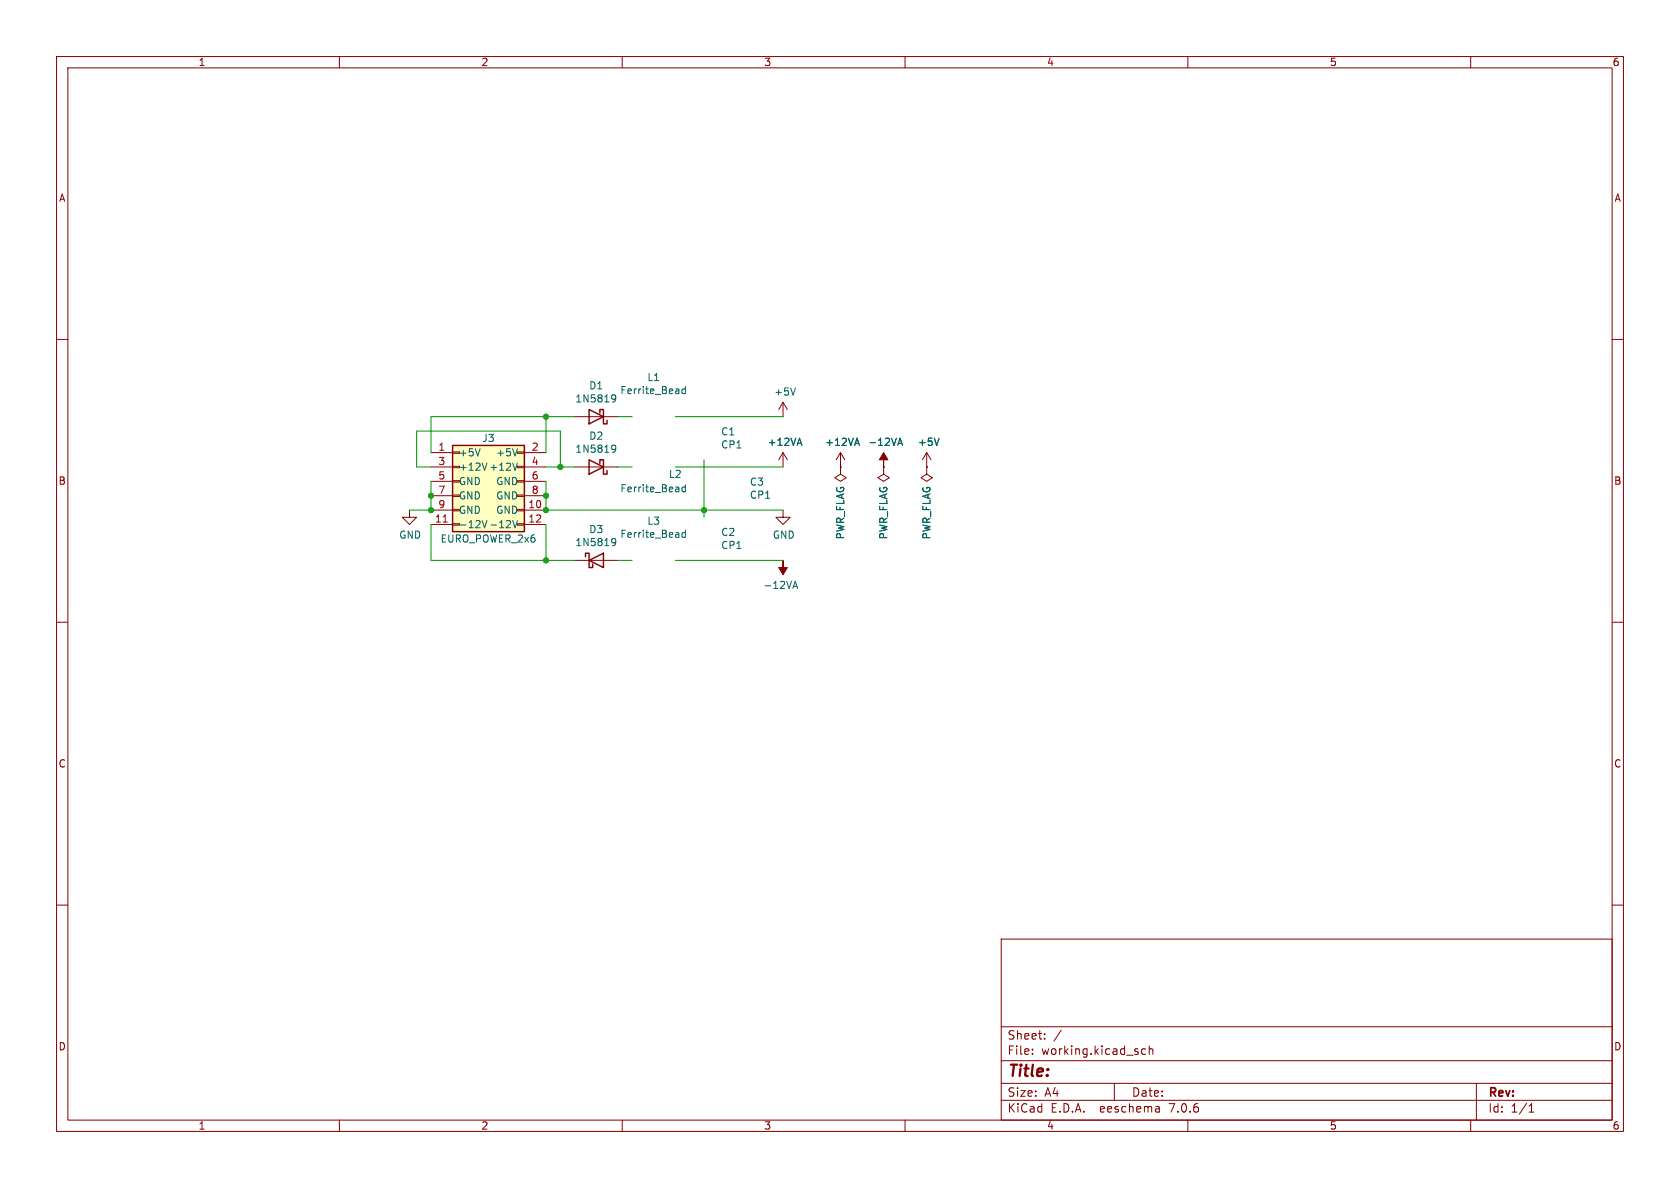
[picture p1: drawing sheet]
(kicad_sch (version 20230121) (generator eeschema)

 (paper "A4")

 (lib_symbols
  (symbol "Diode:1N5819" (pin_numbers hide) (pin_names (offset 1.016) hide) (in_bom yes) (on_board yes)
   (property "Reference" "D" (at 0 2.54 0) (effects (font (size 1.27 1.27))))
   (property "Value" "1N5819" (at 0 -2.54 0) (effects (font (size 1.27 1.27))))
   (property "Footprint" "Diode_THT:D_DO-41_SOD81_P10.16mm_Horizontal" (at 0 -4.445 0) (effects (font (size 1.27 1.27)) hide))
   (property "Datasheet" "http://www.vishay.com/docs/88525/1n5817.pdf" (at 0 0 0) (effects (font (size 1.27 1.27)) hide))
   (symbol "1N5819_0_1"
    (polyline (pts (xy 1.27 0) (xy -1.27 0)) (stroke (width 0) (type default)) (fill (type none)))
    (polyline (pts (xy 1.27 1.27) (xy 1.27 -1.27) (xy -1.27 0) (xy 1.27 1.27)) (stroke (width 0.254) (type default)) (fill (type none)))
    (polyline (pts (xy -1.905 0.635) (xy -1.905 1.27) (xy -1.27 1.27) (xy -1.27 -1.27) (xy -0.635 -1.27) (xy -0.635 -0.635)) (stroke (width 0.254) (type default)) (fill (type none))))
   (symbol "1N5819_1_1"
    (pin passive line (at -3.81 0 0) (length 2.54) (name "K" (effects (font (size 1.27 1.27)))) (number "1" (effects (font (size 1.27 1.27)))))
    (pin passive line (at 3.81 0 180) (length 2.54) (name "A" (effects (font (size 1.27 1.27)))) (number "2" (effects (font (size 1.27 1.27)))))))
  (symbol "_KRACHMACHER:EURO_POWER_2x6" (pin_names (offset 1.016)) (in_bom yes) (on_board yes)
   (property "Reference" "J" (at 1.27 7.62 0) (effects (font (size 1.27 1.27))))
   (property "Value" "EURO_POWER_2x6" (at 1.27 -10.16 0) (effects (font (size 1.27 1.27))))
   (property "Footprint" "" (at -3.81 0 0) (effects (font (size 1.27 1.27)) hide))
   (property "Datasheet" "~" (at -3.81 0 0) (effects (font (size 1.27 1.27)) hide))
   (symbol "EURO_POWER_2x6_1_1"
    (rectangle (start -5.08 -7.493) (end -3.81 -7.747) (stroke (width 0.1524) (type solid)) (fill (type none)))
    (rectangle (start -5.08 -4.953) (end -3.81 -5.207) (stroke (width 0.1524) (type solid)) (fill (type none)))
    (rectangle (start -5.08 -2.413) (end -3.81 -2.667) (stroke (width 0.1524) (type solid)) (fill (type none)))
    (rectangle (start -5.08 0.127) (end -3.81 -0.127) (stroke (width 0.1524) (type solid)) (fill (type none)))
    (rectangle (start -5.08 2.667) (end -3.81 2.413) (stroke (width 0.1524) (type solid)) (fill (type none)))
    (rectangle (start -5.08 5.207) (end -3.81 4.953) (stroke (width 0.1524) (type solid)) (fill (type none)))
    (rectangle (start -5.08 6.35) (end 7.62 -8.89) (stroke (width 0.254) (type solid)) (fill (type background)))
    (rectangle (start 7.62 -7.493) (end 6.35 -7.747) (stroke (width 0.1524) (type solid)) (fill (type none)))
    (rectangle (start 7.62 -4.953) (end 6.35 -5.207) (stroke (width 0.1524) (type solid)) (fill (type none)))
    (rectangle (start 7.62 -2.413) (end 6.35 -2.667) (stroke (width 0.1524) (type solid)) (fill (type none)))
    (rectangle (start 7.62 0.127) (end 6.35 -0.127) (stroke (width 0.1524) (type solid)) (fill (type none)))
    (rectangle (start 7.62 2.667) (end 6.35 2.413) (stroke (width 0.1524) (type solid)) (fill (type none)))
    (rectangle (start 7.62 5.207) (end 6.35 4.953) (stroke (width 0.1524) (type solid)) (fill (type none)))
    (pin power_in line (at -8.89 5.08 0) (length 3.81) (name "+5V" (effects (font (size 1.27 1.27)))) (number "1" (effects (font (size 1.27 1.27)))))
    (pin power_in line (at 11.43 -5.08 180) (length 3.81) (name "GND" (effects (font (size 1.27 1.27)))) (number "10" (effects (font (size 1.27 1.27)))))
    (pin power_in line (at -8.89 -7.62 0) (length 3.81) (name "-12V" (effects (font (size 1.27 1.27)))) (number "11" (effects (font (size 1.27 1.27)))))
    (pin power_in line (at 11.43 -7.62 180) (length 3.81) (name "-12V" (effects (font (size 1.27 1.27)))) (number "12" (effects (font (size 1.27 1.27)))))
    (pin power_in line (at 11.43 5.08 180) (length 3.81) (name "+5V" (effects (font (size 1.27 1.27)))) (number "2" (effects (font (size 1.27 1.27)))))
    (pin power_in line (at -8.89 2.54 0) (length 3.81) (name "+12V" (effects (font (size 1.27 1.27)))) (number "3" (effects (font (size 1.27 1.27)))))
    (pin power_in line (at 11.43 2.54 180) (length 3.81) (name "+12V" (effects (font (size 1.27 1.27)))) (number "4" (effects (font (size 1.27 1.27)))))
    (pin power_in line (at -8.89 0 0) (length 3.81) (name "GND" (effects (font (size 1.27 1.27)))) (number "5" (effects (font (size 1.27 1.27)))))
    (pin power_in line (at 11.43 0 180) (length 3.81) (name "GND" (effects (font (size 1.27 1.27)))) (number "6" (effects (font (size 1.27 1.27)))))
    (pin power_in line (at -8.89 -2.54 0) (length 3.81) (name "GND" (effects (font (size 1.27 1.27)))) (number "7" (effects (font (size 1.27 1.27)))))
    (pin power_in line (at 11.43 -2.54 180) (length 3.81) (name "GND" (effects (font (size 1.27 1.27)))) (number "8" (effects (font (size 1.27 1.27)))))
    (pin power_in line (at -8.89 -5.08 0) (length 3.81) (name "GND" (effects (font (size 1.27 1.27)))) (number "9" (effects (font (size 1.27 1.27)))))))
  (symbol "power:+12VA" (power) (pin_names (offset 0)) (in_bom yes) (on_board yes)
   (property "Reference" "#PWR" (at 0 -3.81 0) (effects (font (size 1.27 1.27)) hide))
   (property "Value" "+12VA" (at 0 3.556 0) (effects (font (size 1.27 1.27))))
   (property "Footprint" "" (at 0 0 0) (effects (font (size 1.27 1.27)) hide))
   (property "Datasheet" "" (at 0 0 0) (effects (font (size 1.27 1.27)) hide))
   (symbol "+12VA_0_1"
    (polyline (pts (xy -0.762 1.27) (xy 0 2.54)) (stroke (width 0) (type default)) (fill (type none)))
    (polyline (pts (xy 0 0) (xy 0 2.54)) (stroke (width 0) (type default)) (fill (type none)))
    (polyline (pts (xy 0 2.54) (xy 0.762 1.27)) (stroke (width 0) (type default)) (fill (type none))))
   (symbol "+12VA_1_1"
    (pin power_in line (at 0 0 90) (length 0) hide (name "+12VA" (effects (font (size 1.27 1.27)))) (number "1" (effects (font (size 1.27 1.27)))))))
  (symbol "power:+5V" (power) (pin_names (offset 0)) (in_bom yes) (on_board yes)
   (property "Reference" "#PWR" (at 0 -3.81 0) (effects (font (size 1.27 1.27)) hide))
   (property "Value" "+5V" (at 0 3.556 0) (effects (font (size 1.27 1.27))))
   (property "Footprint" "" (at 0 0 0) (effects (font (size 1.27 1.27)) hide))
   (property "Datasheet" "" (at 0 0 0) (effects (font (size 1.27 1.27)) hide))
   (symbol "+5V_0_1"
    (polyline (pts (xy -0.762 1.27) (xy 0 2.54)) (stroke (width 0) (type default)) (fill (type none)))
    (polyline (pts (xy 0 0) (xy 0 2.54)) (stroke (width 0) (type default)) (fill (type none)))
    (polyline (pts (xy 0 2.54) (xy 0.762 1.27)) (stroke (width 0) (type default)) (fill (type none))))
   (symbol "+5V_1_1"
    (pin power_in line (at 0 0 90) (length 0) hide (name "+5V" (effects (font (size 1.27 1.27)))) (number "1" (effects (font (size 1.27 1.27)))))))
  (symbol "power:-12VA" (power) (pin_names (offset 0)) (in_bom yes) (on_board yes)
   (property "Reference" "#PWR" (at 0 -3.81 0) (effects (font (size 1.27 1.27)) hide))
   (property "Value" "-12VA" (at 0 3.556 0) (effects (font (size 1.27 1.27))))
   (property "Footprint" "" (at 0 0 0) (effects (font (size 1.27 1.27)) hide))
   (property "Datasheet" "" (at 0 0 0) (effects (font (size 1.27 1.27)) hide))
   (symbol "-12VA_0_0"
    (pin power_in line (at 0 0 90) (length 0) hide (name "-12VA" (effects (font (size 1.27 1.27)))) (number "1" (effects (font (size 1.27 1.27))))))
   (symbol "-12VA_0_1"
    (polyline (pts (xy 0 0) (xy 0 1.27) (xy 0.762 1.27) (xy 0 2.54) (xy -0.762 1.27) (xy 0 1.27)) (stroke (width 0) (type default)) (fill (type outline)))))
  (symbol "power:GND" (power) (pin_names (offset 0)) (in_bom yes) (on_board yes)
   (property "Reference" "#PWR" (at 0 -6.35 0) (effects (font (size 1.27 1.27)) hide))
   (property "Value" "GND" (at 0 -3.81 0) (effects (font (size 1.27 1.27))))
   (property "Footprint" "" (at 0 0 0) (effects (font (size 1.27 1.27)) hide))
   (property "Datasheet" "" (at 0 0 0) (effects (font (size 1.27 1.27)) hide))
   (symbol "GND_0_1"
    (polyline (pts (xy 0 0) (xy 0 -1.27) (xy 1.27 -1.27) (xy 0 -2.54) (xy -1.27 -1.27) (xy 0 -1.27)) (stroke (width 0) (type default)) (fill (type none))))
   (symbol "GND_1_1"
    (pin power_in line (at 0 0 270) (length 0) hide (name "GND" (effects (font (size 1.27 1.27)))) (number "1" (effects (font (size 1.27 1.27)))))))
  (symbol "power:PWR_FLAG" (power) (pin_numbers hide) (pin_names (offset 0) hide) (in_bom yes) (on_board yes)
   (property "Reference" "#FLG" (at 0 1.905 0) (effects (font (size 1.27 1.27)) hide))
   (property "Value" "PWR_FLAG" (at 0 3.81 0) (effects (font (size 1.27 1.27))))
   (property "Footprint" "" (at 0 0 0) (effects (font (size 1.27 1.27)) hide))
   (property "Datasheet" "~" (at 0 0 0) (effects (font (size 1.27 1.27)) hide))
   (symbol "PWR_FLAG_0_0"
    (pin power_out line (at 0 0 90) (length 0) (name "pwr" (effects (font (size 1.27 1.27)))) (number "1" (effects (font (size 1.27 1.27))))))
   (symbol "PWR_FLAG_0_1"
    (polyline (pts (xy 0 0) (xy 0 1.27) (xy -1.016 1.905) (xy 0 2.54) (xy 1.016 1.905) (xy 0 1.27)) (stroke (width 0) (type default)) (fill (type none))))))

 (junction (at 76.2 87.63) (diameter 0) (color 0 0 0 0))
 (junction (at 96.52 73.66) (diameter 0) (color 0 0 0 0))
 (junction (at 124.46 90.17) (diameter 0) (color 0 0 0 0))
 (junction (at 96.52 99.06) (diameter 0) (color 0 0 0 0))
 (junction (at 96.52 90.17) (diameter 0) (color 0 0 0 0))
 (junction (at 99.06 82.55) (diameter 0) (color 0 0 0 0))
 (junction (at 76.2 90.17) (diameter 0) (color 0 0 0 0))
 (junction (at 96.52 87.63) (diameter 0) (color 0 0 0 0))

 (wire (pts (xy 124.46 90.17) (xy 124.46 81.28)) (stroke (width 0) (type default)))
 (wire (pts (xy 76.2 99.06) (xy 96.52 99.06)) (stroke (width 0) (type default)))
 (wire (pts (xy 99.06 76.2) (xy 99.06 82.55)) (stroke (width 0) (type default)))
 (wire (pts (xy 76.2 90.17) (xy 76.2 87.63)) (stroke (width 0) (type default)))
 (wire (pts (xy 124.46 90.17) (xy 138.43 90.17)) (stroke (width 0) (type default)))
 (wire (pts (xy 96.52 92.71) (xy 96.52 99.06)) (stroke (width 0) (type default)))
 (wire (pts (xy 96.52 90.17) (xy 124.46 90.17)) (stroke (width 0) (type default)))
 (wire (pts (xy 96.52 80.01) (xy 96.52 73.66)) (stroke (width 0) (type default)))
 (wire (pts (xy 76.2 73.66) (xy 96.52 73.66)) (stroke (width 0) (type default)))
 (wire (pts (xy 119.38 73.66) (xy 138.43 73.66)) (stroke (width 0) (type default)))
 (wire (pts (xy 96.52 73.66) (xy 101.6 73.66)) (stroke (width 0) (type default)))
 (wire (pts (xy 124.46 90.17) (xy 124.46 91.44)) (stroke (width 0) (type default)))
 (wire (pts (xy 76.2 92.71) (xy 76.2 99.06)) (stroke (width 0) (type default)))
 (wire (pts (xy 96.52 82.55) (xy 99.06 82.55)) (stroke (width 0) (type default)))
 (wire (pts (xy 99.06 82.55) (xy 101.6 82.55)) (stroke (width 0) (type default)))
 (wire (pts (xy 76.2 82.55) (xy 73.66 82.55)) (stroke (width 0) (type default)))
 (wire (pts (xy 76.2 80.01) (xy 76.2 73.66)) (stroke (width 0) (type default)))
 (wire (pts (xy 111.76 99.06) (xy 109.22 99.06)) (stroke (width 0) (type default)))
 (wire (pts (xy 109.22 82.55) (xy 111.76 82.55)) (stroke (width 0) (type default)))
 (wire (pts (xy 73.66 76.2) (xy 99.06 76.2)) (stroke (width 0) (type default)))
 (wire (pts (xy 76.2 87.63) (xy 76.2 85.09)) (stroke (width 0) (type default)))
 (wire (pts (xy 119.38 99.06) (xy 138.43 99.06)) (stroke (width 0) (type default)))
 (wire (pts (xy 96.52 99.06) (xy 101.6 99.06)) (stroke (width 0) (type default)))
 (wire (pts (xy 96.52 87.63) (xy 96.52 85.09)) (stroke (width 0) (type default)))
 (wire (pts (xy 73.66 82.55) (xy 73.66 76.2)) (stroke (width 0) (type default)))
 (wire (pts (xy 119.38 82.55) (xy 138.43 82.55)) (stroke (width 0) (type default)))
 (wire (pts (xy 96.52 90.17) (xy 96.52 87.63)) (stroke (width 0) (type default)))
 (wire (pts (xy 109.22 73.66) (xy 111.76 73.66)) (stroke (width 0) (type default)))
 (wire (pts (xy 72.39 90.17) (xy 76.2 90.17)) (stroke (width 0) (type default)))

 (symbol (lib_id "_KRACHMACHER:EURO_POWER_2x6") (at 85.09 85.09 0) (unit 1) (in_bom yes) (on_board yes) (dnp no)
  (property "Reference" "J3" (at 86.36 77.47 0) (effects (font (size 1.27 1.27))))
  (property "Value" "EURO_POWER_2x6" (at 86.36 95.25 0) (effects (font (size 1.27 1.27))))
  (property "Footprint" "Pin_Headers:Pin_Header_Straight_2x06_Pitch2.54mm" (at 85.09 85.09 0) (effects (font (size 1.27 1.27)) hide))
  (property "Datasheet" "~" (at 85.09 85.09 0) (effects (font (size 1.27 1.27)) hide)) (pin "1") (pin "10") (pin "11") (pin "12") (pin "2") (pin "3") (pin "4") (pin "5") (pin "6") (pin "7") (pin "8") (pin "9"))

 (symbol (lib_id "power:GND") (at 138.43 90.17 0) (unit 1) (in_bom yes) (on_board yes) (dnp no)
  (property "Reference" "#PWR0115" (at 138.43 96.52 0) (effects (font (size 1.27 1.27)) hide))
  (property "Value" "GND" (at 138.557 94.5642 0) (effects (font (size 1.27 1.27))))
  (property "Footprint" "" (at 138.43 90.17 0) (effects (font (size 1.27 1.27)) hide))
  (property "Datasheet" "" (at 138.43 90.17 0) (effects (font (size 1.27 1.27)) hide)) (pin "1"))

 (symbol (lib_id "power:GND") (at 72.39 90.17 0) (unit 1) (in_bom yes) (on_board yes) (dnp no)
  (property "Reference" "#PWR0116" (at 72.39 96.52 0) (effects (font (size 1.27 1.27)) hide))
  (property "Value" "GND" (at 72.517 94.5642 0) (effects (font (size 1.27 1.27))))
  (property "Footprint" "" (at 72.39 90.17 0) (effects (font (size 1.27 1.27)) hide))
  (property "Datasheet" "" (at 72.39 90.17 0) (effects (font (size 1.27 1.27)) hide)) (pin "1"))

 (symbol (lib_id "Diode:1N5819") (at 105.41 73.66 180) (unit 1) (in_bom yes) (on_board yes) (dnp no)
  (property "Reference" "D1" (at 105.41 68.1736 0) (effects (font (size 1.27 1.27))))
  (property "Value" "1N5819" (at 105.41 70.485 0) (effects (font (size 1.27 1.27))))
  (property "Footprint" "Diodes_SMD:D_SOD-123" (at 105.41 69.215 0) (effects (font (size 1.27 1.27)) hide))
  (property "Datasheet" "http://www.vishay.com/docs/88525/1n5817.pdf" (at 105.41 73.66 0) (effects (font (size 1.27 1.27)) hide)) (pin "1") (pin "2"))

 (symbol (lib_id "Diode:1N5819") (at 105.41 99.06 0) (unit 1) (in_bom yes) (on_board yes) (dnp no)
  (property "Reference" "D3" (at 105.41 93.5736 0) (effects (font (size 1.27 1.27))))
  (property "Value" "1N5819" (at 105.41 95.885 0) (effects (font (size 1.27 1.27))))
  (property "Footprint" "Diodes_SMD:D_SOD-123" (at 105.41 103.505 0) (effects (font (size 1.27 1.27)) hide))
  (property "Datasheet" "http://www.vishay.com/docs/88525/1n5817.pdf" (at 105.41 99.06 0) (effects (font (size 1.27 1.27)) hide)) (pin "1") (pin "2"))

 (symbol (lib_id "Diode:1N5819") (at 105.41 82.55 180) (unit 1) (in_bom yes) (on_board yes) (dnp no)
  (property "Reference" "D2" (at 105.41 77.0636 0) (effects (font (size 1.27 1.27))))
  (property "Value" "1N5819" (at 105.41 79.375 0) (effects (font (size 1.27 1.27))))
  (property "Footprint" "Diodes_SMD:D_SOD-123" (at 105.41 78.105 0) (effects (font (size 1.27 1.27)) hide))
  (property "Datasheet" "http://www.vishay.com/docs/88525/1n5817.pdf" (at 105.41 82.55 0) (effects (font (size 1.27 1.27)) hide)) (pin "1") (pin "2"))

 (symbol (lib_id "power:PWR_FLAG") (at 156.21 82.55 180) (unit 1) (in_bom yes) (on_board yes) (dnp no)
  (property "Reference" "#FLG0102" (at 156.21 84.455 0) (effects (font (size 1.27 1.27)) hide))
  (property "Value" "PWR_FLAG" (at 156.21 85.8012 90) (effects (font (size 1.27 1.27)) (justify left)))
  (property "Footprint" "" (at 156.21 82.55 0) (effects (font (size 1.27 1.27)) hide))
  (property "Datasheet" "" (at 156.21 82.55 0) (effects (font (size 1.27 1.27)) hide)) (pin "1"))

 (symbol (lib_id "power:PWR_FLAG") (at 148.59 82.55 180) (unit 1) (in_bom yes) (on_board yes) (dnp no)
  (property "Reference" "#FLG0103" (at 148.59 84.455 0) (effects (font (size 1.27 1.27)) hide))
  (property "Value" "PWR_FLAG" (at 148.59 85.8012 90) (effects (font (size 1.27 1.27)) (justify left)))
  (property "Footprint" "" (at 148.59 82.55 0) (effects (font (size 1.27 1.27)) hide))
  (property "Datasheet" "" (at 148.59 82.55 0) (effects (font (size 1.27 1.27)) hide)) (pin "1"))

 (symbol (lib_id "power:PWR_FLAG") (at 163.83 82.55 180) (unit 1) (in_bom yes) (on_board yes) (dnp no)
  (property "Reference" "#FLG0104" (at 163.83 84.455 0) (effects (font (size 1.27 1.27)) hide))
  (property "Value" "PWR_FLAG" (at 163.83 85.8012 90) (effects (font (size 1.27 1.27)) (justify left)))
  (property "Footprint" "" (at 163.83 82.55 0) (effects (font (size 1.27 1.27)) hide))
  (property "Datasheet" "" (at 163.83 82.55 0) (effects (font (size 1.27 1.27)) hide)) (pin "1"))

 (symbol (lib_id "Device:CP1") (at 129.54 86.36 0) (unit 1) (in_bom yes) (on_board yes) (dnp no)
  (property "Reference" "C3" (at 132.461 85.1916 0) (effects (font (size 1.27 1.27)) (justify left)))
  (property "Value" "CP1" (at 132.461 87.503 0) (effects (font (size 1.27 1.27)) (justify left)))
  (property "Footprint" "Capacitors_SMD:CP_Elec_4x5.8" (at 129.54 86.36 0) (effects (font (size 1.27 1.27)) hide))
  (property "Datasheet" "~" (at 129.54 86.36 0) (effects (font (size 1.27 1.27)) hide)))

 (symbol (lib_id "Device:CP1") (at 124.46 77.47 0) (unit 1) (in_bom yes) (on_board yes) (dnp no)
  (property "Reference" "C1" (at 127.381 76.3016 0) (effects (font (size 1.27 1.27)) (justify left)))
  (property "Value" "CP1" (at 127.381 78.613 0) (effects (font (size 1.27 1.27)) (justify left)))
  (property "Footprint" "Capacitors_SMD:CP_Elec_4x5.8" (at 124.46 77.47 0) (effects (font (size 1.27 1.27)) hide))
  (property "Datasheet" "~" (at 124.46 77.47 0) (effects (font (size 1.27 1.27)) hide)))

 (symbol (lib_id "Device:CP1") (at 124.46 95.25 0) (unit 1) (in_bom yes) (on_board yes) (dnp no)
  (property "Reference" "C2" (at 127.381 94.0816 0) (effects (font (size 1.27 1.27)) (justify left)))
  (property "Value" "CP1" (at 127.381 96.393 0) (effects (font (size 1.27 1.27)) (justify left)))
  (property "Footprint" "Capacitors_SMD:CP_Elec_4x5.8" (at 124.46 95.25 0) (effects (font (size 1.27 1.27)) hide))
  (property "Datasheet" "~" (at 124.46 95.25 0) (effects (font (size 1.27 1.27)) hide)))

 (symbol (lib_id "power:+5V") (at 138.43 73.66 0) (unit 1) (in_bom yes) (on_board yes) (dnp no)
  (property "Reference" "#PWR0117" (at 138.43 77.47 0) (effects (font (size 1.27 1.27)) hide))
  (property "Value" "+5V" (at 138.811 69.2658 0) (effects (font (size 1.27 1.27))))
  (property "Footprint" "" (at 138.43 73.66 0) (effects (font (size 1.27 1.27)) hide))
  (property "Datasheet" "" (at 138.43 73.66 0) (effects (font (size 1.27 1.27)) hide)) (pin "1"))

 (symbol (lib_id "power:-12VA") (at 138.43 99.06 180) (unit 1) (in_bom yes) (on_board yes) (dnp no)
  (property "Reference" "#PWR0118" (at 138.43 95.25 0) (effects (font (size 1.27 1.27)) hide))
  (property "Value" "-12VA" (at 138.049 103.4542 0) (effects (font (size 1.27 1.27))))
  (property "Footprint" "" (at 138.43 99.06 0) (effects (font (size 1.27 1.27)) hide))
  (property "Datasheet" "" (at 138.43 99.06 0) (effects (font (size 1.27 1.27)) hide)) (pin "1"))

 (symbol (lib_id "Device:Ferrite_Bead") (at 115.57 73.66 270) (unit 1) (in_bom yes) (on_board yes) (dnp no)
  (property "Reference" "L1" (at 115.57 66.7004 90) (effects (font (size 1.27 1.27))))
  (property "Value" "Ferrite_Bead" (at 115.57 69.0118 90) (effects (font (size 1.27 1.27))))
  (property "Footprint" "Inductors_SMD:L_0603" (at 115.57 71.882 90) (effects (font (size 1.27 1.27)) hide))
  (property "Datasheet" "~" (at 115.57 73.66 0) (effects (font (size 1.27 1.27)) hide)))

 (symbol (lib_id "Device:Ferrite_Bead") (at 115.57 99.06 270) (unit 1) (in_bom yes) (on_board yes) (dnp no)
  (property "Reference" "L3" (at 115.57 92.1004 90) (effects (font (size 1.27 1.27))))
  (property "Value" "Ferrite_Bead" (at 115.57 94.4118 90) (effects (font (size 1.27 1.27))))
  (property "Footprint" "Inductors_SMD:L_0603" (at 115.57 97.282 90) (effects (font (size 1.27 1.27)) hide))
  (property "Datasheet" "~" (at 115.57 99.06 0) (effects (font (size 1.27 1.27)) hide)))

 (symbol (lib_id "Device:Ferrite_Bead") (at 115.57 82.55 270) (unit 1) (in_bom yes) (on_board yes) (dnp no)
  (property "Reference" "L2" (at 119.38 83.82 90) (effects (font (size 1.27 1.27))))
  (property "Value" "Ferrite_Bead" (at 115.57 86.36 90) (effects (font (size 1.27 1.27))))
  (property "Footprint" "Inductors_SMD:L_0603" (at 115.57 80.772 90) (effects (font (size 1.27 1.27)) hide))
  (property "Datasheet" "~" (at 115.57 82.55 0) (effects (font (size 1.27 1.27)) hide)))

 (symbol (lib_id "power:+12VA") (at 138.43 82.55 0) (unit 1) (in_bom yes) (on_board yes) (dnp no)
  (property "Reference" "#PWR0119" (at 138.43 86.36 0) (effects (font (size 1.27 1.27)) hide))
  (property "Value" "+12VA" (at 138.811 78.1558 0) (effects (font (size 1.27 1.27))))
  (property "Footprint" "" (at 138.43 82.55 0) (effects (font (size 1.27 1.27)) hide))
  (property "Datasheet" "" (at 138.43 82.55 0) (effects (font (size 1.27 1.27)) hide)) (pin "1"))

 (symbol (lib_id "power:+12VA") (at 148.59 82.55 0) (unit 1) (in_bom yes) (on_board yes) (dnp no)
  (property "Reference" "#PWR0123" (at 148.59 86.36 0) (effects (font (size 1.27 1.27)) hide))
  (property "Value" "+12VA" (at 148.971 78.1558 0) (effects (font (size 1.27 1.27))))
  (property "Footprint" "" (at 148.59 82.55 0) (effects (font (size 1.27 1.27)) hide))
  (property "Datasheet" "" (at 148.59 82.55 0) (effects (font (size 1.27 1.27)) hide)) (pin "1"))

 (symbol (lib_id "power:-12VA") (at 156.21 82.55 0) (unit 1) (in_bom yes) (on_board yes) (dnp no)
  (property "Reference" "#PWR0124" (at 156.21 86.36 0) (effects (font (size 1.27 1.27)) hide))
  (property "Value" "-12VA" (at 156.591 78.1558 0) (effects (font (size 1.27 1.27))))
  (property "Footprint" "" (at 156.21 82.55 0) (effects (font (size 1.27 1.27)) hide))
  (property "Datasheet" "" (at 156.21 82.55 0) (effects (font (size 1.27 1.27)) hide)) (pin "1"))

 (symbol (lib_id "power:+5V") (at 163.83 82.55 0) (unit 1) (in_bom yes) (on_board yes) (dnp no)
  (property "Reference" "#PWR0125" (at 163.83 86.36 0) (effects (font (size 1.27 1.27)) hide))
  (property "Value" "+5V" (at 164.211 78.1558 0) (effects (font (size 1.27 1.27))))
  (property "Footprint" "" (at 163.83 82.55 0) (effects (font (size 1.27 1.27)) hide))
  (property "Datasheet" "" (at 163.83 82.55 0) (effects (font (size 1.27 1.27)) hide)) (pin "1"))

 (sheet_instances (path "" (page "1"))))
